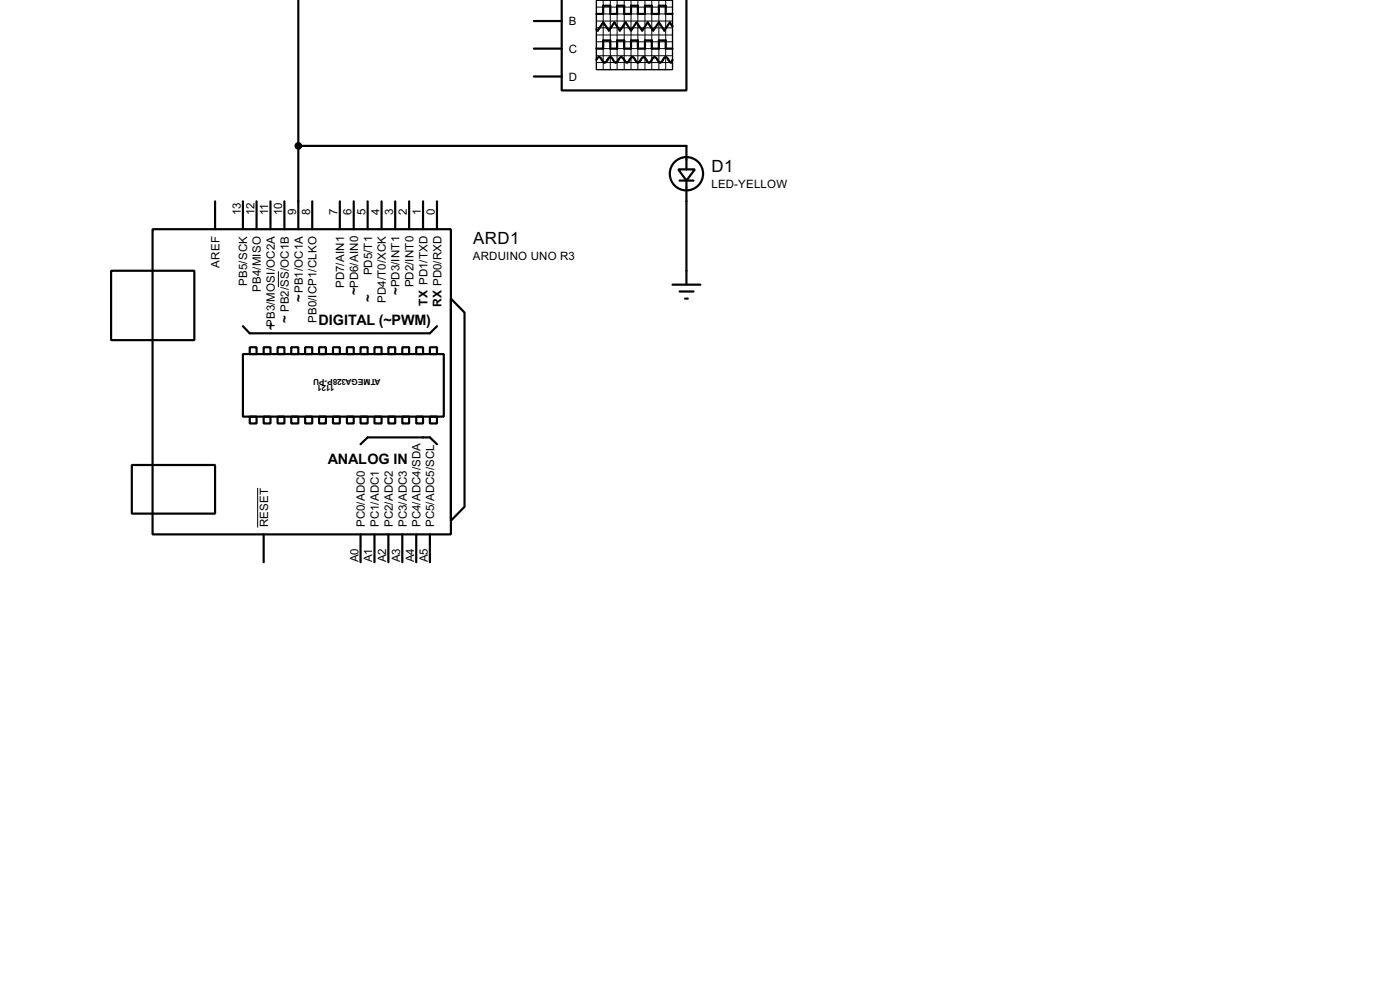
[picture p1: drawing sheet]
<svg xmlns="http://www.w3.org/2000/svg" width="256mm" height="180mm" viewBox="0 0 256 180" stroke-linecap="round" stroke-linejoin="round" font-family="sans-serif">
<g fill="none" stroke="#000" stroke-width=".4">
<path d="M54.7 -.1v42.1M102.9 -.1v16.7h22.9v-16.7M97.8 8.9h5.1M97.8 3.9h5.1M97.8 14h5.1M109.3 11l.2-.4 .3-.1 .2 .1 .5 .7a.6 .6 0 0 0 .9-.5l.4-.3 .3 .1 .4 .7 .3 .2 .3-.2 .5-.7a.6 .6 0 0 1 .8 .5l.5 .4 .2-.2 .5-.7 .3-.1 .2 .1 .5 .7a.6 .6 0 0 0 .9-.5l.4-.3 .2 .1 .5 .7 .3 .2 .3-.2 .5-.7a.6 .6 0 0 1 .8 .5l.5 .4 .2-.2 .5-.7 .3-.1 .2 .1 .5 .7 .3 .2 .2-.5M109.3 2.6h1.2v-1.5h1.3v1.5h1.3v-1.5h1.3v1.5h1.2v-1.5h1.3v1.5h1.3v-1.5h1.2v1.5h1.3v-1.5h1.3v1.5h1.2M109.3 8.9h1.2v-1.5h1.3v1.5h1.3v-1.5h1.3v1.5h1.2v-1.5h1.3v1.5h1.3v-1.5h1.2v1.5h1.3v-1.5h1.3v1.5h1.2M123.2 4.9l-.5-.8-1 1.5-1-1.5-1 1.5-1-1.5-1 1.5-1.1-1.5-1 1.5-1-1.5-1 1.5-1-1.5-1 1.5-1.1-1.5-1 1.5-.2-.2M39.4 36.9v5.1M44.5 36.9v5.1M47 36.9v5.1"/>
<path d="M49.6 36.9v5.1M52.1 36.9v5.1M54.7 26.7h71.1v4.3M57.2 36.9v5.1M62.3 36.9v5.1M64.8 36.9v5.1M67.4 36.9v5.1M69.9 36.9v5.1M72.4 36.9v5.1M75 36.9v5.1M77.5 36.9v5.1M80.1 36.9v5.1"/>
<path d="M124.3 31h3l-1.5 2.1zM124.5 33.1h2.6M125.8 33.1v19M20.4 49.6h15.2v12.7h-15.2zM28 42h54.6v55.8h-54.6zM44.5 59.7l1.3 1.3h33l1.3-1.3M82.6 54.7l2.5 2.5v35.6l-2.5 2.5zM123.2 52.1h5.1M124.5 53.4h2.6M125.5 54.7h.5M44.5 64.8h36.8v11.5h-36.8zM45.8 63.6h1.2v1.2h-1.2z"/>
<path d="M45.8 76.3h1.2v1.2h-1.2zM48.3 63.6h1.3v1.2h-1.3zM48.3 76.3h1.3v1.2h-1.3zM50.9 63.6h1.2v1.2h-1.2zM50.9 76.3h1.2v1.2h-1.2zM53.4 63.6h1.3v1.2h-1.3zM53.4 76.3h1.3v1.2h-1.3zM55.9 63.6h1.3v1.2h-1.3zM55.9 76.3h1.3v1.2h-1.3zM58.5 63.6h1.2v1.2h-1.2zM58.5 76.3h1.2v1.2h-1.2zM61 63.6h1.3v1.2h-1.3z"/>
<path d="M61 76.3h1.3v1.2h-1.3zM63.6 63.6h1.2v1.2h-1.2zM63.6 76.3h1.2v1.2h-1.2zM66.1 63.6h1.3v1.2h-1.3zM66.1 76.3h1.3v1.2h-1.3zM68.6 63.6h1.3v1.2h-1.3zM68.6 76.3h1.3v1.2h-1.3zM71.2 63.6h1.2v1.2h-1.2zM71.2 76.3h1.2v1.2h-1.2zM73.7 63.6h1.3v1.2h-1.3zM73.7 76.3h1.3v1.2h-1.3zM76.3 63.6h1.2v1.2h-1.2z"/>
<path d="M76.3 76.3h1.2v1.2h-1.2zM78.8 63.6h1.3v1.2h-1.3zM78.8 76.3h1.3v1.2h-1.3zM24.2 85.1h15.2v8.9h-15.2zM48.3 97.8v5.1M66.1 81.3l1.3-1.2h11.4l1.3 1.2M66.1 97.8v5.1M68.6 97.8v5.1M71.2 97.8v5.1M73.7 97.8v5.1M76.3 97.8v5.1M78.8 97.8v5.1"/>
<circle cx="125.7" cy="31.8" r="3.1"/>
</g>
<g fill="none" stroke="#000" stroke-width=".18">
<path d="M109.3 3.9h13.9M109.3 1.3h13.9M109.3 2.6h13.9M109.3 5.1h13.9M109.3 7.7h13.9M109.3 8.9h13.9M109.3 10.2h13.9M109.3 11.5h13.9M109.3 6.4h13.9M110.5 .1v12.7M111.8 .1v12.7M113.1 .1v12.7"/>
<path d="M114.4 .1v12.7M115.6 .1v12.7M116.9 .1v12.7M118.2 .1v12.7M119.4 .1v12.7M120.7 .1v12.7M122 .1v12.7M51 49.7v2.9M47.2 89.3v7.3"/>
</g>
<path d="M109.3 .1h13.9v12.7h-13.9z" fill="none" stroke="#000" stroke-width=".25"/>
<circle cx="54.6" cy="26.7" r=".5" fill="#000" stroke="#000" stroke-width=".4"/>
<g font-size="3.5">
<text x="130.4" y="31.4">D1</text>
<text x="86.7" y="44.6">ARD1</text>
</g>
<g font-size="3">
<text x="58.3" y="59.5">DIGITAL (~PWM)</text>
<text x="60" y="84.9">ANALOG IN</text>
</g>
<g font-size="2.7">
<text x="53" y="59.2" transform="rotate(-90 53 59.2)">~</text>
<text x="55.6" y="55.4" transform="rotate(-90 55.6 55.4)">~</text>
<text x="65.7" y="54" transform="rotate(-90 65.7 54)">~</text>
<text x="68.3" y="55.4" transform="rotate(-90 68.3 55.4)">~</text>
<text x="73.3" y="54.1" transform="rotate(-90 73.3 54.1)">~</text>
<text x="50.4" y="60.4" transform="rotate(-90 50.4 60.4)">~</text>
</g>
<g font-size="2.5">
<text x="78.3" y="56" transform="rotate(-90 78.3 56)">TX PD1/TXD</text>
<text x="80.9" y="56.1" transform="rotate(-90 80.9 56.1)">RX PD0/RXD</text>
</g>
<g font-size="2.4">
<text x="104.2" y="4.6">B</text>
<text x="104.2" y="9.7">C</text>
<text x="104.2" y="14.8">D</text>
<text x="130.3" y="34.4">LED-YELLOW</text>
<text x="44.1" y="39.4" transform="rotate(-90 44.1 39.4)">13</text>
<text x="46.6" y="39.4" transform="rotate(-90 46.6 39.4)">12</text>
<text x="49.2" y="39.4" transform="rotate(-90 49.2 39.4)">11</text>
<text x="51.7" y="39.4" transform="rotate(-90 51.7 39.4)">10</text>
<text x="54.3" y="39.4" transform="rotate(-90 54.3 39.4)">9</text>
<text x="56.8" y="39.4" transform="rotate(-90 56.8 39.4)">8</text>
<text x="61.9" y="39.4" transform="rotate(-90 61.9 39.4)">7</text>
<text x="64.4" y="39.4" transform="rotate(-90 64.4 39.4)">6</text>
<text x="67" y="39.4" transform="rotate(-90 67 39.4)">5</text>
<text x="69.5" y="39.4" transform="rotate(-90 69.5 39.4)">4</text>
<text x="72" y="39.4" transform="rotate(-90 72 39.4)">3</text>
<text x="74.6" y="39.4" transform="rotate(-90 74.6 39.4)">2</text>
<text x="77.1" y="39.4" transform="rotate(-90 77.1 39.4)">1</text>
<text x="79.7" y="39.4" transform="rotate(-90 79.7 39.4)">0</text>
<text x="86.6" y="47.6">ARDUINO UNO R3</text>
<text x="40.2" y="49" transform="rotate(-90 40.2 49)">AREF</text>
<text x="45.3" y="52.3" transform="rotate(-90 45.3 52.3)">PB5/SCK</text>
<text x="47.8" y="53.4" transform="rotate(-90 47.8 53.4)">PB4/MISO</text>
<text x="55.5" y="53.7" transform="rotate(-90 55.5 53.7)">PB1/OC1A</text>
<text x="63.1" y="52.7" transform="rotate(-90 63.1 52.7)">PD7/AIN1</text>
<text x="65.6" y="52.7" transform="rotate(-90 65.6 52.7)">PD6/AIN0</text>
<text x="68.2" y="50.4" transform="rotate(-90 68.2 50.4)">PD5/T1</text>
<text x="73.2" y="52.6" transform="rotate(-90 73.2 52.6)">PD3/INT1</text>
<text x="75.8" y="52.6" transform="rotate(-90 75.8 52.6)">PD2/INT0</text>
<text x="50.4" y="59.9" transform="rotate(-90 50.4 59.9)">PB3/MOSI/OC2A</text>
<text x="52.9" y="57.2" transform="rotate(-90 52.9 57.2)">PB2/SS/OC1B</text>
<text x="58" y="59.1" transform="rotate(-90 58 59.1)">PB0/ICP1/CLKO</text>
<text x="70.7" y="55.4" transform="rotate(-90 70.7 55.4)">PD4/T0/XCK</text>
<text x="49.1" y="96.5" transform="rotate(-90 49.1 96.5)">RESET</text>
<text x="66.9" y="96.5" transform="rotate(-90 66.9 96.5)">PC0/ADC0</text>
<text x="69.4" y="96.5" transform="rotate(-90 69.4 96.5)">PC1/ADC1</text>
<text x="72" y="96.5" transform="rotate(-90 72 96.5)">PC2/ADC2</text>
<text x="74.5" y="96.5" transform="rotate(-90 74.5 96.5)">PC3/ADC3</text>
<text x="77.1" y="96.5" transform="rotate(-90 77.1 96.5)">PC4/ADC4/SDA</text>
<text x="79.6" y="96.5" transform="rotate(-90 79.6 96.5)">PC5/ADC5/SCL</text>
<text x="65.6" y="102.9" transform="rotate(-90 65.6 102.9)">A0</text>
<text x="68.2" y="102.9" transform="rotate(-90 68.2 102.9)">A1</text>
<text x="70.7" y="102.9" transform="rotate(-90 70.7 102.9)">A2</text>
<text x="73.3" y="102.9" transform="rotate(-90 73.3 102.9)">A3</text>
<text x="75.8" y="102.9" transform="rotate(-90 75.8 102.9)">A4</text>
<text x="78.4" y="102.9" transform="rotate(-90 78.4 102.9)">A5</text>
</g>
<g font-size="1.7">
<text x="61.3" y="70.6" transform="rotate(-180 61.3 70.6)">1121</text>
<text x="69.7" y="69.3" transform="rotate(-180 69.7 69.3)">ATMEGA328P-PU</text>
</g>
</svg>
